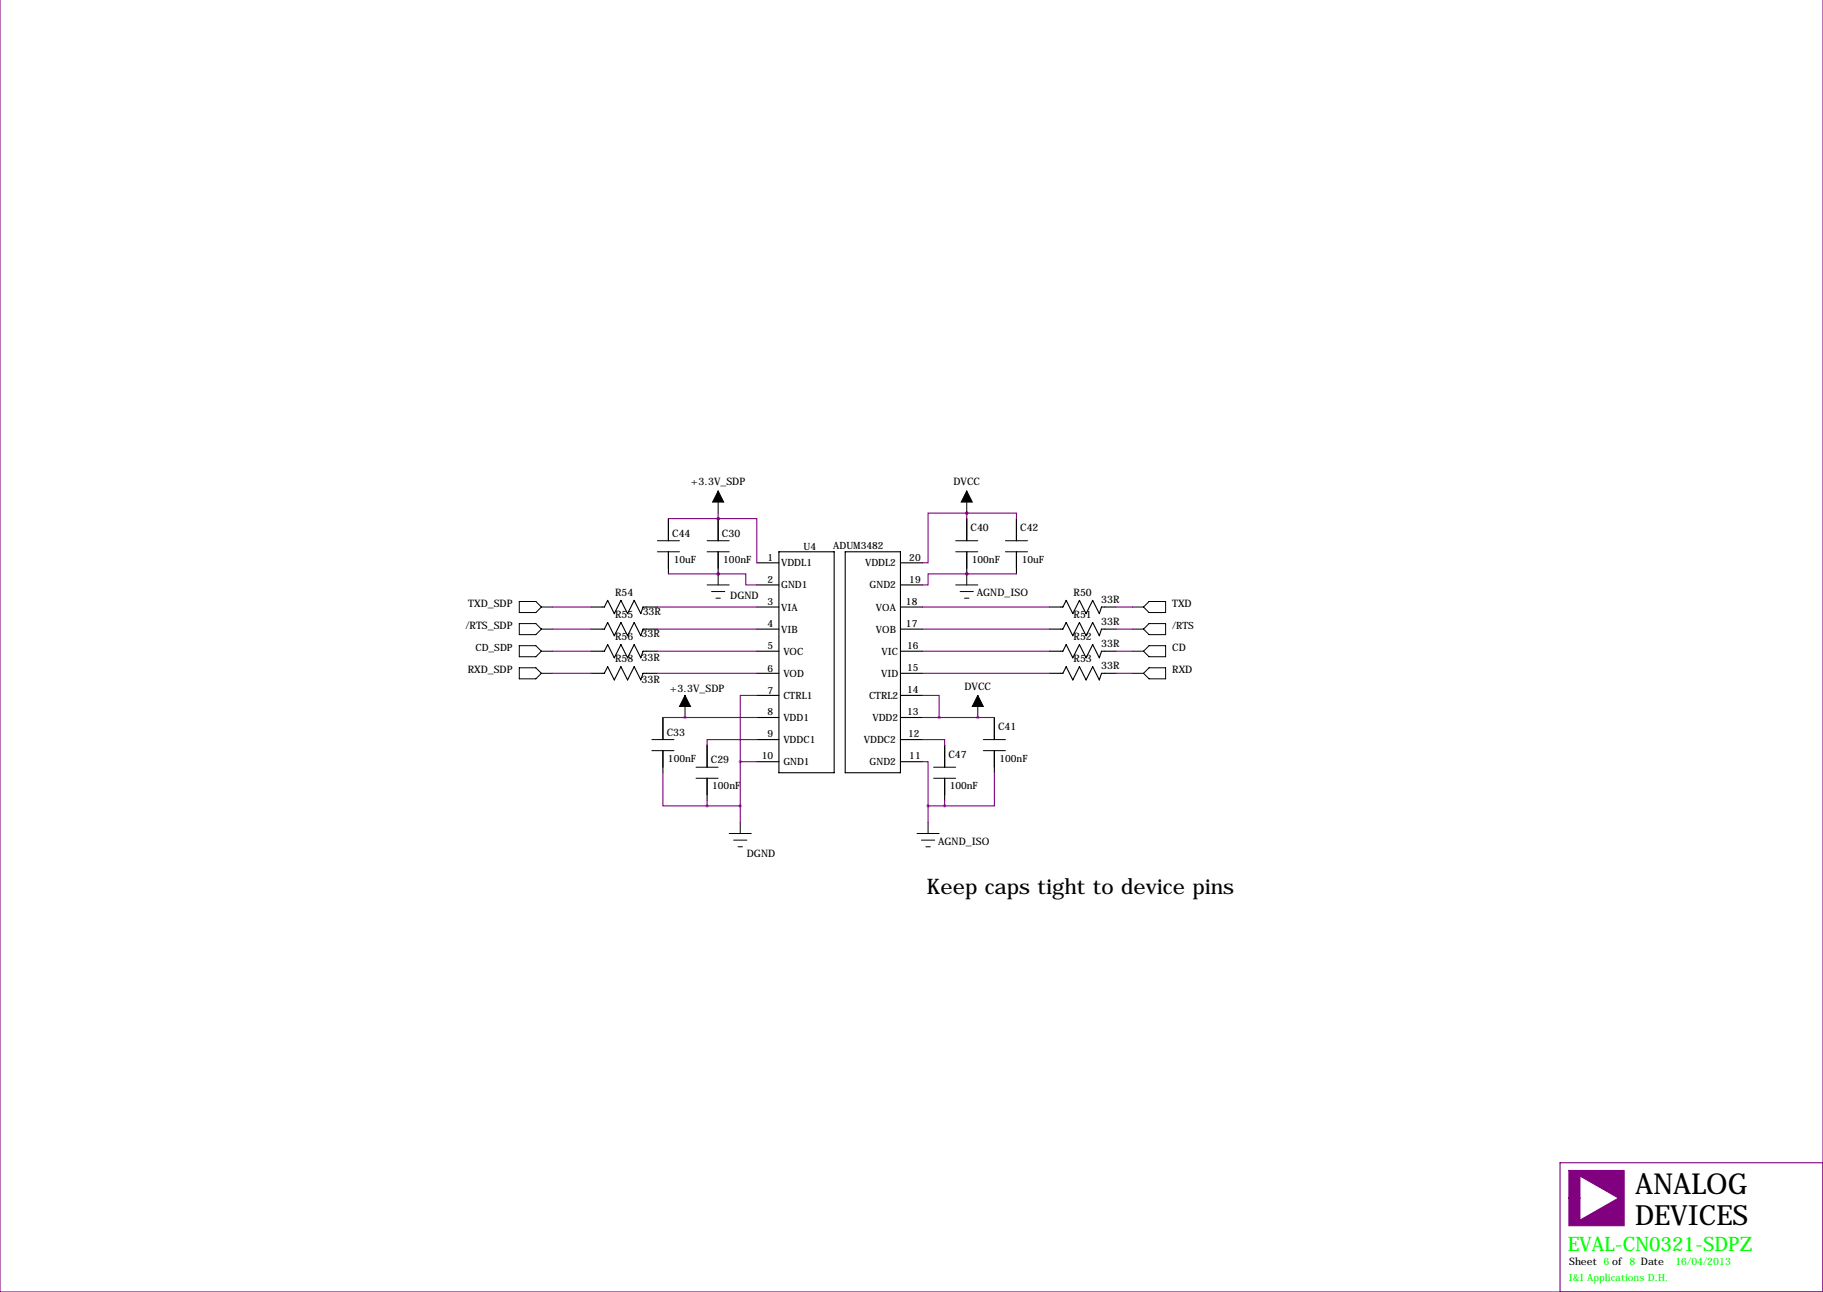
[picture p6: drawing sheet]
<svg xmlns="http://www.w3.org/2000/svg" width="419mm" height="297mm" viewBox="0 0 419 297" stroke-linecap="round" stroke-linejoin="round" font-family="sans-serif">
<path d="M360.7 269.1h12.7v12.7h-12.7v-6.4h2.5v5.1l8.9-5.1-8.9-5v5h-2.5z" fill="#800080" stroke="#800080" stroke-width=".25"/>
<g fill="none" stroke="#800080" stroke-width=".25">
<path d="M419.1 -.1v297.1h-419.1v-297.1M153.7 119.2h11.4M165.1 119.2h8.9v10.2M165.1 119.2h.1M165.1 118v1.2M222.2 118h.1M222.2 118h-8.8v11.4h-1.3M222.2 118h11.5v1.2M222.2 118v1.2M127 139.6h8.9M151.1 139.6h22.9M153.7 131.9h11.4"/>
<path d="M165.1 131.9h.1M165.1 131.9h6.3v2.6h2.6M212.1 139.6h29.2M222.2 131.9h-8.8v2.6h-1.3M222.2 131.9h.1M222.2 131.9h11.5M256.5 139.6h3.8M127 154.8h8.9M127 144.6h8.9M127 149.7h8.9M151.1 154.8h22.9M151.1 144.6h22.9"/>
<path d="M151.1 149.7h22.9M174 159.9h-3.8v15.2M212.1 159.9h3.8v5.1M212.1 154.8h29.2M212.1 144.6h29.2M212.1 149.7h29.2M256.5 154.8h3.8M256.5 144.6h3.8M256.5 149.7h3.8M152.4 177.7v7.6h10.2M152.4 165h21.6M157.5 165h.1"/>
<path d="M170.2 175.1h3.8M170.2 175.1v14M174 170h-11.4v1.3M212.1 175.1h1.3v10.2M212.1 170h5.1v1.3M212.1 165h16.5M224.8 165h.1M228.6 177.7v7.6h-11.4M162.6 185.3h7.6M162.6 184v1.3M213.4 185.3v3.8M213.4 185.3h3.8"/>
<path d="M217.2 184v1.3M419.1 267.3h-60.5v29.7"/>
</g>
<g fill="none" stroke="#000" stroke-width=".25">
<path d="M153.7 119.2v5.1M165.1 119.2v5.1M222.2 119.2v5.1M233.7 119.2v5.1M135.9 139.6h3l.8-1.6 1.5 3.1 1.5-3.1 1.6 3.1 1.5-3.1 1.5 3.1 .5-1.5h3.3M153.7 126.9v5M165.1 126.9v5M174 129.4h5.1M174 134.5h5.1M174 139.6h5.1M179.1 126.9h12.7v50.8h-12.7zM194.3 126.9h12.7v50.8h-12.7z"/>
<path d="M207 129.4h5.1M207 134.5h5.1M207 139.6h5.1M222.2 126.9v5M233.7 126.9v5M241.3 139.6h3l.8-1.6 1.5 3.1 1.6-3.1 1.5 3.1 1.5-3.1 1.5 3.1 .5-1.5h3.3M135.9 144.6h3l.8-1.5 1.5 3.1 1.5-3.1 1.6 3.1 1.5-3.1 1.5 3.1 .5-1.6h3.3M135.9 149.7h3l.8-1.5 1.5 3 1.5-3 1.6 3 1.5-3 1.5 3 .5-1.5h3.3M135.9 154.8h3l.8-1.5 1.5 3 1.5-3 1.6 3 1.5-3 1.5 3 .5-1.5h3.3M174 144.6h5.1M174 149.7h5.1M174 154.8h5.1"/>
<path d="M174 159.9h5.1M207 144.6h5.1M207 149.7h5.1M207 154.8h5.1M207 159.9h5.1M241.3 144.6h3l.8-1.5 1.5 3.1 1.6-3.1 1.5 3.1 1.5-3.1 1.5 3.1 .5-1.6h3.3M241.3 149.7h3l.8-1.5 1.5 3 1.6-3 1.5 3 1.5-3 1.5 3 .5-1.5h3.3M241.3 154.8h3l.8-1.5 1.5 3 1.6-3 1.5 3 1.5-3 1.5 3 .5-1.5h3.3M152.4 165v5M152.4 172.6v5.1M162.6 171.3v5.1M162.6 178.9v5.1"/>
<path d="M174 165h5.1M174 175.1h5.1M174 170h5.1M207 165h5.1M207 175.1h5.1M207 170h5.1M217.2 171.3v5.1M217.2 178.9v5.1M228.6 165v5M228.6 172.6v5.1"/>
</g>
<g fill="none" stroke="#000" stroke-width=".23">
<path d="M165.1 112.9v5.1M222.2 112.9v5.1M119.4 138.3h3.8l1.3 1.3-1.3 1.2h-3.8zM124.5 139.6h2.5M151.1 126.9h5.1M151.1 124.3h5.1M162.6 126.9h5M162.6 124.3h5M162.6 134.5h5M163.6 136h3M164.6 137.5h1M165.1 131.9v2.6"/>
<path d="M219.7 126.9h5.1M219.7 124.3h5.1M219.7 134.5h5.1M220.7 136h3.1M221.7 137.5h1.1M222.2 131.9v2.6M231.1 126.9h5.1M231.1 124.3h5.1M260.3 139.6h2.6M264.2 138.3h3.8v2.5h-3.8l-1.3-1.2zM119.4 153.5h3.8l1.3 1.3-1.3 1.3h-3.8zM119.4 143.4h3.8l1.3 1.2-1.3 1.3h-3.8z"/>
<path d="M119.4 148.4h3.8l1.3 1.3-1.3 1.3h-3.8zM124.5 154.8h2.5M124.5 144.6h2.5M124.5 149.7h2.5M157.5 159.9v5.1M224.8 159.9v5.1M260.3 154.8h2.6M260.3 144.6h2.6M260.3 149.7h2.6M264.2 153.5h3.8v2.6h-3.8l-1.3-1.3zM264.2 143.4h3.8v2.5h-3.8l-1.3-1.3zM264.2 148.4h3.8v2.6h-3.8l-1.3-1.3z"/>
<path d="M149.9 172.6h5M149.9 170h5M160 178.9h5.1M160 176.4h5.1M214.6 178.9h5.1M214.6 176.4h5.1M226.1 172.6h5M226.1 170h5M167.6 191.6h5.1M168.7 193.2h3M169.7 194.7h1M170.2 189.1v2.5"/>
<path d="M210.8 191.6h5.1M211.8 193.2h3.1M212.9 194.7h1M213.4 189.1v2.5"/>
</g>
<path d="M165.1 112.9l1.3 2.5h-2.6zM222.2 112.9l1.3 2.5h-2.5zM157.5 159.9l1.2 2.5h-2.5zM224.8 159.9l1.3 2.5h-2.6z" fill="#000" stroke="#000" stroke-width=".23"/>
<path d="M222.2 118a.05 .05 0 0 0 .1 0 .05 .05 0 0 0-.1 0zM222.2 131.9a.05 .05 0 0 0 .1 0 .05 .05 0 0 0-.1 0zM222.2 131.9a.05 .05 0 0 0 .1 0 .05 .05 0 0 0-.1 0zM222.2 118a.05 .05 0 0 0 .1 0 .05 .05 0 0 0-.1 0zM213.3 185.3a.05 .05 0 0 0 .1 0 .05 .05 0 0 0-.1 0zM217.1 185.3a.05 .05 0 0 0 .1 0 .05 .05 0 0 0-.1 0zM162.5 185.3a.05 .05 0 0 0 .1 0 .05 .05 0 0 0-.1 0z" fill="#800080" stroke="#800080" stroke-width=".63"/>
<text font-size="6.6" x="375.9" y="274.4">ANALOG</text>
<text font-size="6.4" x="375.9" y="281.5">DEVICES</text>
<text font-size="4.9" x="213.1" y="205.6">Keep caps tight to device pins</text>
<text font-size="4.6" fill="#0f0" x="360.4" y="287.6">EVAL-CN0321-SDPZ</text>
<g font-size="2.4">
<text x="158.9" y="111.6">+3.3V_SDP</text>
<text x="219.2" y="111.6">DVCC</text>
<text x="154.5" y="123.4">C44</text>
<text x="166" y="123.4">C30</text>
<text x="223.1" y="122.2">C40</text>
<text x="234.5" y="122.2">C42</text>
<text x="141.4" y="137">R54</text>
<text x="167.9" y="137.8">DGND</text>
<text x="224.5" y="137">AGND_ISO</text>
<text x="246.8" y="137">R50</text>
<text x="107.7" y="139.6">TXD_SDP</text>
<text x="141.4" y="142.1">R55</text>
<text x="147.8" y="141.5">33R</text>
<text x="246.8" y="142.1">R51</text>
<text x="253.2" y="138.7">33R</text>
<text x="253.2" y="143.8">33R</text>
<text x="269.5" y="139.6">TXD</text>
<text x="107" y="144.6">/RTS_SDP</text>
<text x="141.4" y="147.2">R56</text>
<text x="147.5" y="146.6">33R</text>
<text x="246.8" y="147.2">R52</text>
<text x="253.2" y="148.8">33R</text>
<text x="269.5" y="149.7">CD</text>
<text x="107.5" y="154.8">RXD_SDP</text>
<text x="141.4" y="152.3">R58</text>
<text x="147.5" y="151.9">33R</text>
<text x="246.8" y="152.3">R53</text>
<text x="253.2" y="153.9">33R</text>
<text x="269.5" y="154.8">RXD</text>
<text x="147.5" y="157">33R</text>
<text x="154" y="159.1">+3.3V_SDP</text>
<text x="221.7" y="158.6">DVCC</text>
<text x="229.5" y="167.9">C41</text>
<text x="153.3" y="169.2">C33</text>
<text x="163.4" y="175.5">C29</text>
<text x="218" y="174.2">C47</text>
<text x="171.7" y="197">DGND</text>
<text x="215.6" y="194.2">AGND_ISO</text>
<text x="360.7" y="290.9">Sheet 6 of</text>
</g>
<g font-size="2.4" fill="#0f0">
<text x="374.6" y="290.9">8 Date</text>
<text x="385.2" y="290.9">16/04/2013</text>
</g>
<g font-size="2.3">
<text x="154.9" y="129.4">10uF</text>
<text x="166.3" y="129.4">100nF</text>
<text x="176.5" y="128.9">1</text>
<text x="179.6" y="130.2">VDDL1</text>
<text x="184.7" y="126.4">U4</text>
<text x="191.6" y="126.2">ADUM3482</text>
<text x="198.9" y="130.2">VDDL2</text>
<text x="209" y="128.9">20</text>
<text x="223.4" y="129.4">100nF</text>
<text x="234.9" y="129.4">10uF</text>
<text x="176.5" y="134">2</text>
<text x="179.6" y="135.3">GND1</text>
<text x="199.9" y="135.3">GND2</text>
<text x="209" y="134">19</text>
<text x="176.5" y="139.1">3</text>
<text x="179.6" y="140.4">VIA</text>
<text x="201.4" y="140.4">VOA</text>
<text x="208.3" y="139.1">18</text>
<text x="109.3" y="149.7">CD_SDP</text>
<text x="176.5" y="144.1">4</text>
<text x="176.5" y="149.2">5</text>
<text x="179.6" y="145.4">VIB</text>
<text x="201.4" y="145.4">VOB</text>
<text x="208.3" y="144.1">17</text>
<text x="208.5" y="149.2">16</text>
<text x="269.5" y="144.6">/RTS</text>
<text x="176.5" y="154.5">6</text>
<text x="180.1" y="150.5">VOC</text>
<text x="180.1" y="155.6">VOD</text>
<text x="202.5" y="155.6">VID</text>
<text x="202.7" y="150.5">VIC</text>
<text x="208.5" y="154.3">15</text>
<text x="176.5" y="159.6">7</text>
<text x="180.1" y="160.7">CTRL1</text>
<text x="199.8" y="160.7">CTRL2</text>
<text x="208.5" y="159.4">14</text>
<text x="176.5" y="164.5">8</text>
<text x="180.1" y="165.8">VDD1</text>
<text x="200.6" y="165.8">VDD2</text>
<text x="208.5" y="164.5">13</text>
<text x="176.5" y="169.5">9</text>
<text x="180.1" y="170.8">VDDC1</text>
<text x="198.6" y="170.8">VDDC2</text>
<text x="208.8" y="169.5">12</text>
<text x="153.6" y="175.1">100nF</text>
<text x="175.2" y="174.6">10</text>
<text x="180.1" y="175.9">GND1</text>
<text x="199.9" y="175.9">GND2</text>
<text x="209" y="174.6">11</text>
<text x="229.8" y="175.1">100nF</text>
<text x="163.7" y="181.5">100nF</text>
<text x="218.3" y="181.5">100nF</text>
</g>
<text font-size="2.3" fill="#0f0" x="360.7" y="294.5">I&amp;I Applications D.H.</text>
</svg>
